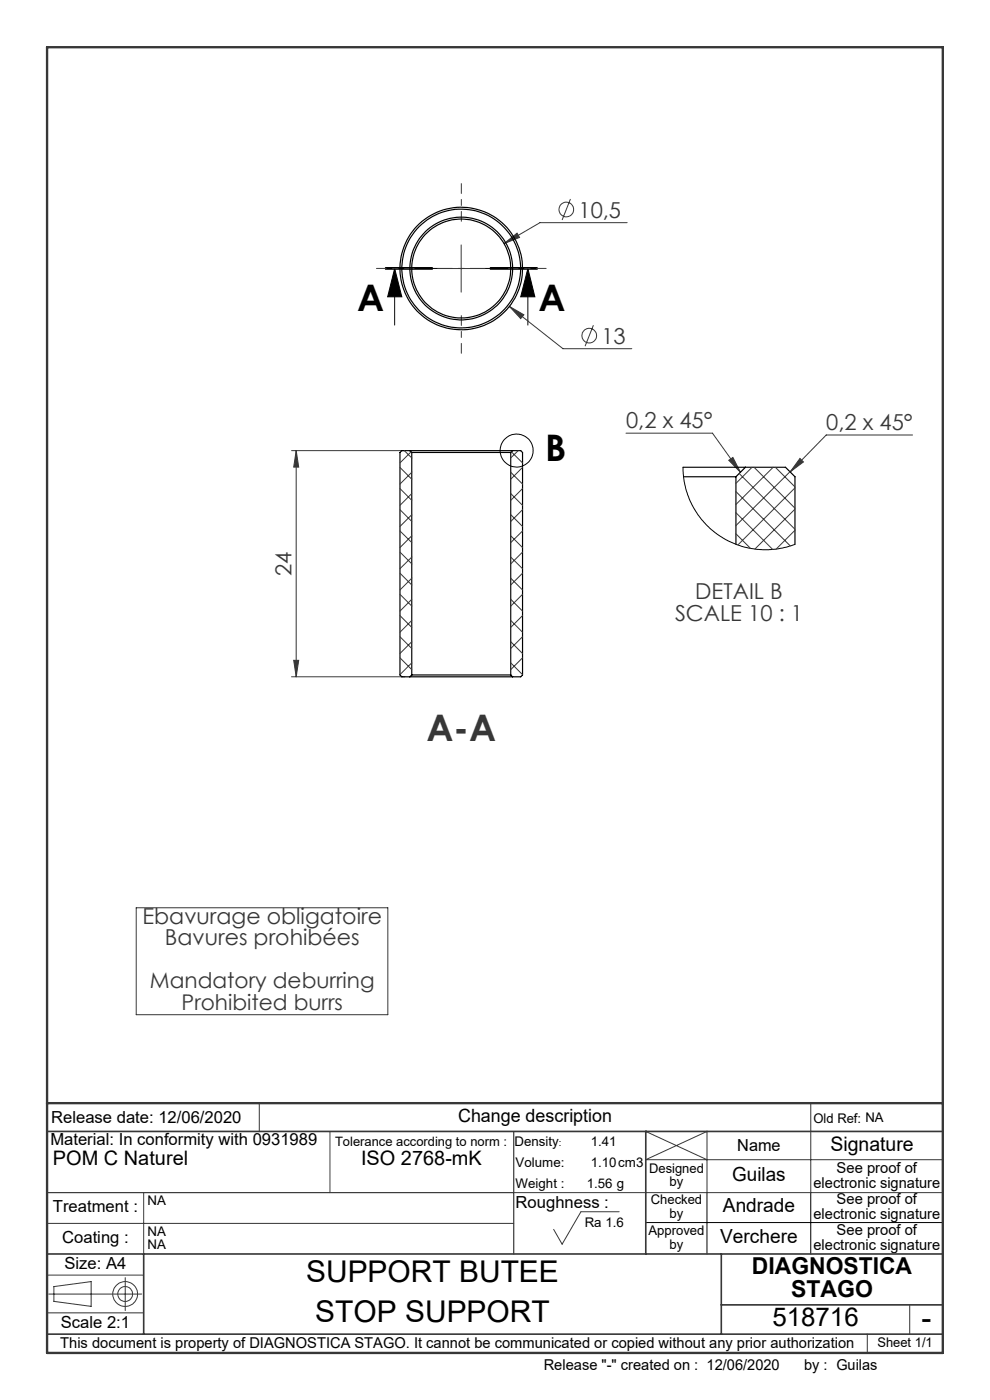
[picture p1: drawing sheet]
<svg xmlns="http://www.w3.org/2000/svg" width="210mm" height="297mm" viewBox="0 0 210 297" stroke-linecap="round" stroke-linejoin="round" font-family="sans-serif">
<g fill="none" stroke="#373737" stroke-width=".21">
<path d="M92.9 57h9.9M97.8 52v10M106.9 51.7l2.8-2.2 .5 .9zM121 42.2l-1.8 4.5M133 47.2h-18.5l-7.6 4.5M108.1 65l3 1.8-.6 .8zM108.1 65l11.3 9h14.6M125.9 69l-1.8 4.4M61.8 95.6h24.1M62.8 95.6l.6 3.5h-1.1zM62.8 95.6v48M132.8 91.9h18.3l6 8.3"/>
<path d="M154.6 97.6l.9-.6 1.6 3.2zM169.7 97.3l.7 .7-2.8 2.1zM193.6 92.3h-18.3l-7.7 7.8M61.8 143.6h24.1M62.3 140.1h1.1l-.6 3.5zM28.9 192.6h53.4v22.7h-53.4zM55 234v6M137.1 239.8l-.1 .2 13 6M172 234v19M10 259.5h99M30.5 253v13M70 240v13"/>
<path d="M109 253h91M131.3 257.1h-8.1l-4 6.8-1.8-3.1M200 246h-63l13-6v13M10 278.5h20.5M10 270.5h20.5M10.3 274.5h19.8M11.4 272.9l7.9-1v5.2l-7.9-1zM26.6 271v7M193 276.8v6.2M184 283v4"/>
<circle cx="120.1" cy="44.4" r="1.55"/>
<circle cx="125" cy="71.2" r="1.55"/>
<circle cx="26.5" cy="274.5" r="1.58"/>
<circle cx="26.5" cy="274.5" r="2.63"/>
</g>
<g fill="none" stroke="#000" stroke-width=".21">
<path d="M81.7 57.1h10zM81.7 56.9h10M81.7 56.8h10M83.7 57l1.5 6h-3zM83.7 57v12M104 56.9h10M104 56.8h10M104 57.1h10M112 57l1.5 6h-3zM112 57v12M137 259.4h63M150 253v13"/>
<path d="M172 253v13"/>
<circle cx="109.6" cy="95.6" r="3.5"/>
</g>
<path d="M114 56.9h-32.3" fill="none" stroke="#000" stroke-width=".21" stroke-dasharray="6.3 1.3 1.3 1.3" stroke-dashoffset="2.3"/>
<path d="M87.9 56.9h-8M97.9 46.9v-8M107.9 56.9h8M97.9 66.9v8" fill="none" stroke="#373737" stroke-width=".21" stroke-dasharray="30.5 1.3 1.3 1.3" stroke-dashoffset="28.4"/>
<path d="M10 253h99M109 240v26" fill="none" stroke="#373737" stroke-width=".25"/>
<path d="M10 240h190M137 240v26M10 266h190M30.5 266v17M153 266v17M153 276.8h47M10 283h190" fill="none" stroke="#373737" stroke-width=".35"/>
<path d="M10 10h190v277h-190zM10 234h190" fill="none" stroke="#373737" stroke-width=".5"/>
<path d="M112 57l1.5 6h-3zM83.7 57l1.5 6h-3z" fill="#000"/>
<g fill="#373737">
<path d="M106.9 51.7l3.3-1.3-.5-.9zM108.1 65l2.4 2.6 .6-.8zM169.7 97.3l.7 .7-2.8 2.1zM154.6 97.6l.9-.6 1.6 3.2z"/>
<path d="M62.8 95.6l.6 3.5h-1.1zM62.3 140.1h1.1l-.6 3.5z"/>
</g>
<g fill="none" stroke="#000" stroke-width=".25">
<path d="M86.9 95.6h21.8M86.9 95.6h-1.7l-.4 .4v47.2l.4 .4h1.7M86.9 95.6l.4 .4M87.3 96h21M87.3 96v47.2M108.3 96v47.2M108.7 95.6h1.8l.3 .4v47.2l-.3 .4h-1.8M108.7 95.6l-.4 .4M144.9 99.1h13.2M158.1 99.1l-2 2M158.1 99.1h8.5l2 2v14.4M145 101.1h11.1"/>
<path d="M156.1 101.1v14.4M86.9 143.6h21.8M87.3 143.2h21M87.3 143.2l-.4 .4M108.3 143.2l.4 .4"/>
<circle cx="97.8" cy="57" r="10.9"/>
<circle cx="97.8" cy="57" r="10.5"/>
<circle cx="97.8" cy="57" r="13"/>
<circle cx="97.8" cy="57" r="12.6"/>
</g>
<g fill="none" stroke="#373737" stroke-width=".21">
<path d="M84.8 99.2l2.5 2.5M85.8 95.6l1.5 1.6M87.2 95.8l-2.4 2.4M108.5 95.8l2.3 2.4M109.9 95.6l-1.6 1.6M110.8 99.2l-2.5 2.5M159.5 99.1l-3.4 3.4M159.9 99.1l8.7 8.7M164 99.1l-7.9 7.9M164.5 99.1l4.1 4.2M84.8 117.1l2.5 2.5M84.8 112.6l2.5 2.5"/>
<path d="M84.8 108.1l2.5 2.5M84.8 103.6l2.5 2.5M87.3 100.2l-2.5 2.5M87.3 104.7l-2.5 2.5M87.3 109.2l-2.5 2.5M87.3 113.7l-2.5 2.5M87.3 118.2l-2.5 2.4M108.3 118.2l2.5 2.4M108.3 113.7l2.5 2.5M108.3 109.2l2.5 2.5M108.3 104.7l2.5 2.5M108.3 100.2l2.5 2.5"/>
<path d="M110.8 103.6l-2.5 2.5M110.8 108.1l-2.5 2.5M110.8 112.6l-2.5 2.5M110.8 117.1l-2.5 2.5M156.1 113.2l3.1 3.1M156.1 108.8l7.8 7.8M156.1 104.3l11.5 11.5M156.8 100.5l11.8 11.8M167.6 100.1l-11.5 11.4M168.6 103.5l-12.1 12.1M168.6 108l-8.5 8.5M168.6 112.5l-4 4"/>
<path d="M84.8 139.6l2.5 2.5M84.8 135.1l2.5 2.5M84.8 130.6l2.5 2.5M84.8 126.1l2.5 2.5M84.8 121.6l2.5 2.5M87.3 122.7l-2.5 2.5M87.3 127.1l-2.5 2.5M87.3 131.6l-2.5 2.5M87.3 136.1l-2.5 2.5M108.3 136.1l2.5 2.5M108.3 131.6l2.5 2.5M108.3 127.1l2.5 2.5"/>
<path d="M108.3 122.7l2.5 2.5M110.8 121.6l-2.5 2.5M110.8 126.1l-2.5 2.5M110.8 130.6l-2.5 2.5M110.8 135.1l-2.5 2.5M110.8 139.6l-2.5 2.5M87.3 140.6l-2.5 2.5M108.3 140.6l2.5 2.5"/>
</g>
<path d="M144.9 99.1l.1 2 .4 2.4 .8 2.2 .6 1.5 2.1 3.1 1.6 1.7 1.7 1.3 1.7 1.2 2.5 1.1 1.6 .5 2.7 .5 3.7-.1 2.3-.4 1.9-.6" fill="none" stroke="#000" stroke-width=".21"/>
<g font-size="7.8">
<text x="75.8" y="65.9">A</text>
<text x="114.3" y="65.9">A</text>
<text x="115.7" y="97.9">B</text>
</g>
<text font-size="7.8" fill="#373737" x="90.5" y="157.2">A-A</text>
<g font-size="6.3">
<text x="64.9" y="272">SUPPORT BUTEE</text>
<text x="66.9" y="280.5">STOP SUPPORT</text>
<text x="195.4" y="281.6">-</text>
</g>
<text font-size="5.5" x="163.8" y="281.3">518716</text>
<g font-size="4.9">
<text x="159.5" y="270.3">DIAGNOSTICA</text>
<text x="167.8" y="275.2">STAGO</text>
</g>
<g font-size="4.7" fill="#373737">
<text x="122.7" y="46.1">10,5</text>
<text x="127.6" y="72.9">13</text>
<text x="132.8" y="90.9">0,2 x 45°</text>
<text x="175.3" y="91.3">0,2 x 45°</text>
<text x="61.8" y="122.2" transform="rotate(-90 61.8 122.2)">24</text>
<text x="143.2" y="131.7">SCALE 10 : 1</text>
<text x="147.5" y="127.2">DETAIL B</text>
<text x="30.2" y="196">Ebavurage obligatoire</text>
<text x="35" y="200.5">Bavures prohibées</text>
</g>
<g font-size="4.6" fill="#373737">
<text x="31.8" y="209.7">Mandatory deburring</text>
<text x="38.5" y="214.3">Prohibited burrs</text>
</g>
<g font-size="4.2">
<text x="176.2" y="244.2">Signature</text>
<text x="11.2" y="247.1">POM C Naturel</text>
<text x="76.6" y="247.1">ISO 2768-mK</text>
</g>
<g font-size="4.1">
<text x="155.3" y="250.5">Guilas</text>
<text x="153.4" y="257.2">Andrade</text>
<text x="152.8" y="263.7">Verchere</text>
</g>
<text font-size="3.9" x="97.2" y="238.1">Change description</text>
<g font-size="3.5">
<text x="10.9" y="238.3">Release date: 12/06/2020</text>
<text x="10.7" y="242.8">Material: In conformity with 0931989</text>
<text x="156.4" y="244.2">Name</text>
<text x="11.2" y="257.2">Treatment :</text>
<text x="109.4" y="256.3">Roughness :</text>
<text x="13.2" y="263.8">Coating :</text>
<text x="13.7" y="269.2">Size: A4</text>
<text x="12.9" y="281.7">Scale 2:1</text>
</g>
<g font-size="3.2">
<text x="172.6" y="251.9">electronic signature</text>
<text x="177.5" y="248.8">See proof of</text>
<text x="177.5" y="255.4">See proof of</text>
<text x="172.6" y="258.6">electronic signature</text>
<text x="177.5" y="262">See proof of</text>
<text x="172.6" y="265.1">electronic signature</text>
<text x="12.8" y="285.9">This document is property of DIAGNOSTICA STAGO. It cannot be communicated or copied without any prior authorization</text>
<text x="115.3" y="290.5">Release &quot;-&quot; created on : 12/06/2020</text>
<text x="170.5" y="290.5">by : Guilas</text>
</g>
<g font-size="2.8">
<text x="172.6" y="238.1">Old Ref: NA</text>
<text x="109.1" y="243">Density</text>
<text x="125.3" y="243">1.41</text>
<text x="109.4" y="247.5">Volume:</text>
<text x="125.3" y="247.5">1.10cm3</text>
<text x="137.7" y="248.8">Designed</text>
<text x="142" y="251.7">by</text>
<text x="31.3" y="255.7">NA</text>
<text x="109.4" y="252.1">Weight :</text>
<text x="124.5" y="252.1">1.56 g</text>
<text x="138" y="255.5">Checked</text>
<text x="31.3" y="262.3">NA</text>
<text x="124" y="260.3">Ra 1.6</text>
<text x="137.6" y="262">Approved</text>
<text x="142" y="258.3">by</text>
<text x="31.3" y="265">NA</text>
<text x="142" y="264.9">by</text>
<text x="186.1" y="285.8">Sheet 1/1</text>
</g>
<text font-size="2.7" x="71.1" y="243.1">Tolerance according to norm :</text>
<text font-size="2.1" x="118.5" y="243">:</text>
</svg>
